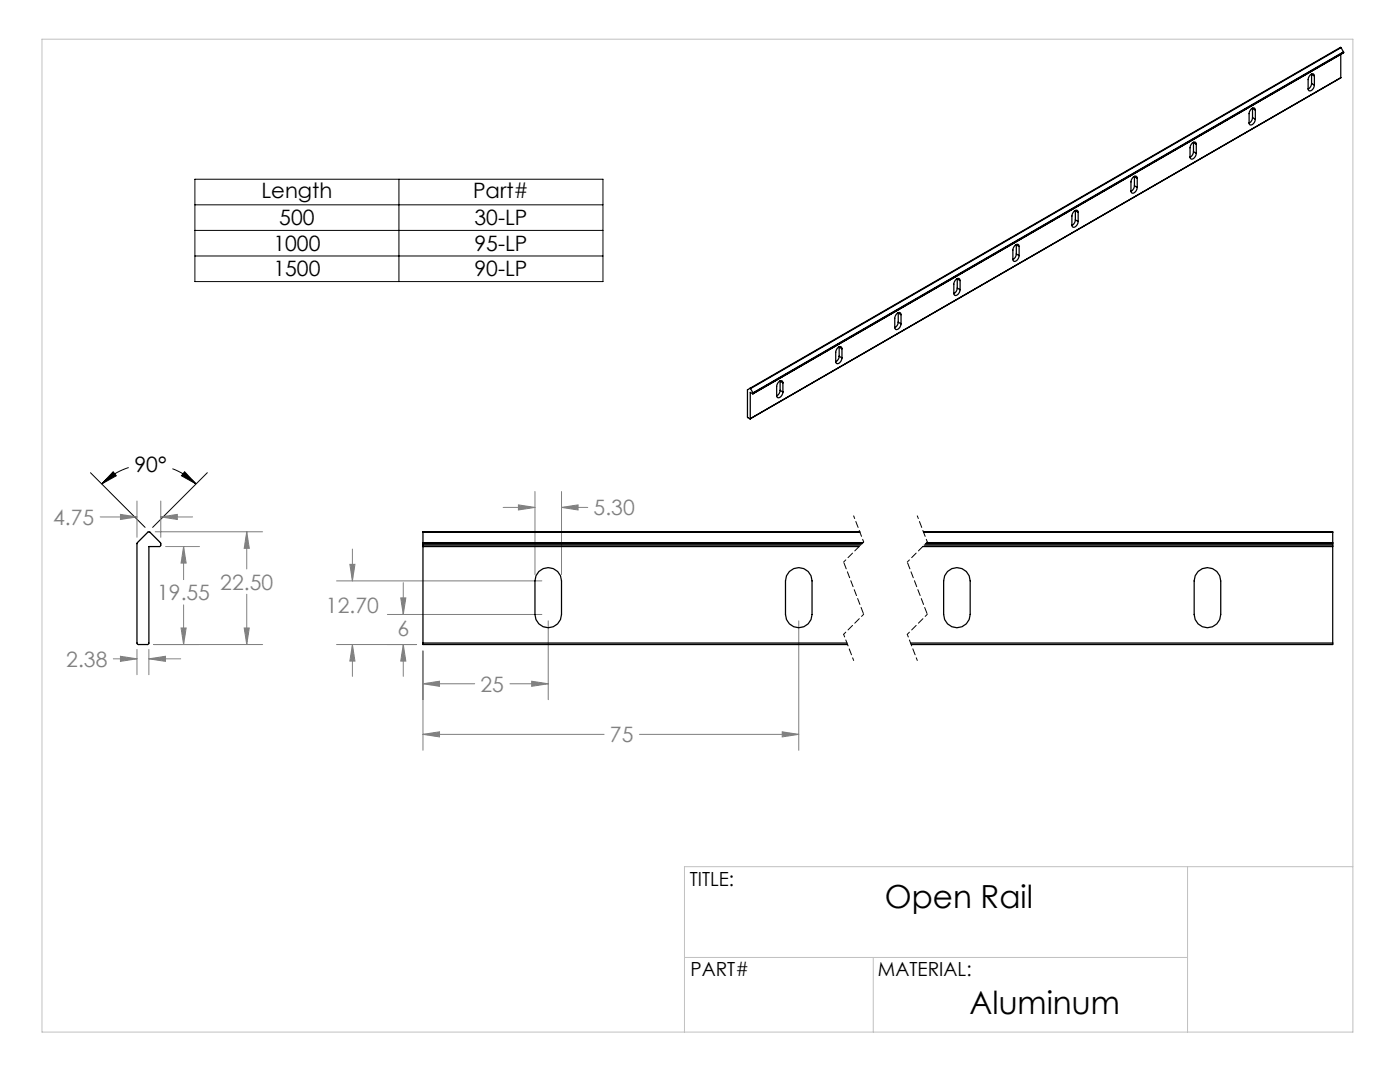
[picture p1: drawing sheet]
<svg xmlns="http://www.w3.org/2000/svg" width="279mm" height="216mm" viewBox="0 0 279 216" stroke-linecap="round" stroke-linejoin="round" font-family="sans-serif">
<path d="M38.9 35.8h81.4v20.4h-81.4zM79.6 35.8v20.4M38.9 40.9h81.4M38.9 46h81.4M38.9 51.1h81.4M18.1 94.3l10.9 10.9M22.6 94.1l.6 .8-2.9 1.7zM25.7 93.3a13.3 13.3 0 0 0-5.4 3.3M34.4 93.5a13.3 13.3 0 0 1 4.7 3.1M36.8 94.1l2.3 2.5-2.9-1.7zM41.4 94.3l-10.9 10.9" fill="none" stroke="#000" stroke-width=".2"/>
<g fill="none" stroke="#808080" stroke-width=".2">
<path d="M27.3 100v7.2M32.1 100v7.2M106.8 98.1v16.5M112.1 98.1v16.5M20 103.1h7.3M24 102.6l3.3 .5-3.3 .6zM31 106.1h21.4M32.1 103.1l3.3-.5v1.1zM32.1 103.1h6.3M33.1 109.1h6.7M36.6 109.1l.6 3.3h-1.1zM36.6 109.1v6.6"/>
<path d="M49.2 106.1l.6 3.3h-1.1zM49.2 106.1v7.4M49.2 118.6v10M67.2 115.9h40.9M69.8 112.6h1l-.5 3.3zM70.3 109.6v6.3M80 119.3h1l-.5 3.3zM80.5 116.3v6.3M100.4 101.3h6.4M103.5 100.7l3.3 .6-3.3 .5zM112.1 101.3h5.2M112.1 101.3l3.3-.6v1.1z"/>
<path d="M22.6 131.5h4.7M24 131l3.3 .5-3.3 .5zM27.3 129.6v5M29.7 129.6v5M29.7 131.5h6.4M29.7 131.5l3.3-.5v1zM30.7 128.6h21.7M36.1 125.3h1.1l-.6 3.3zM36.6 120.7v7.9M48.7 125.3h1.1l-.6 3.3zM67.2 128.6h15.9M70.3 128.6l.5 3.3h-1z"/>
<path d="M70.3 128.6v6.4M77.3 122.6h30.8M80.5 128.6l.5 3.3h-1zM80.5 128.6v6.4M84.4 129.9v19.8M84.4 136.4h10.3M84.4 136.4l3.3-.5v1zM101.8 136.4h7.6M106.1 135.9l3.3 .5-3.3 .5zM109.4 123.9v15.7M159.4 123.9v25.8M84.4 146.5h36.2"/>
<path d="M84.4 146.5l3.3-.5v1zM127.6 146.5h31.8M156.1 146l3.3 .5-3.3 .5z"/>
</g>
<path d="M170.4 102.9l2 5.2M172.4 108.1l-4 4M183.1 102.9l2 5.2M185.1 108.1l-4 4M168.4 126.6l2 5.2M172.4 122.6l-4 4M181.1 126.6l2 5.2M185.1 122.6l-4 4" fill="none" stroke="#000" stroke-width=".2" stroke-dasharray="1.3 .6" stroke-dashoffset=".7"/>
<path d="M168.4 112.1l4 10.5M181.1 112.1l4 10.5" fill="none" stroke="#000" stroke-width=".2" stroke-dasharray="1.3 .6" stroke-dashoffset="-.2"/>
<path d="M8.4 7.8h261.6v198.1h-261.6zM29.6 106.1l-.1 .1M29.9 106.1v.1M237 172.9v33M270 172.9h-133.4v33M136.6 191h100.4M174.3 191v14.9" fill="none" stroke="#c0c0c0" stroke-width=".2"/>
<path d="M36.8 94.1l2.3 2.5-2.9-1.7zM22.6 94.1l.6 .8-2.9 1.7z" fill="#000"/>
<path d="M36.1 125.3h1.1l-.6 3.3zM36.6 109.1l.6 3.3h-1.1zM48.7 125.3h1.1l-.6 3.3zM49.2 106.1l.6 3.3h-1.1zM24 131l3.3 .5-3.3 .5zM29.7 131.5l3.3-.5v1zM24 102.6l3.3 .5-3.3 .6zM32.1 103.1l3.3-.5v1.1zM84.4 136.4l3.3-.5v1zM106.1 135.9l3.3 .5-3.3 .5zM84.4 146.5l3.3-.5v1zM156.1 146l3.3 .5-3.3 .5zM80.5 128.6l.5 3.3h-1zM80 119.3h1l-.5 3.3zM70.3 128.6l.5 3.3h-1zM69.8 112.6h1l-.5 3.3zM103.5 100.7l3.3 .6-3.3 .5zM112.1 101.3l3.3-.6v1.1z" fill="#808080"/>
<g fill="none" stroke="#000" stroke-width=".25">
<path d="M261.8 14.8h.1M261.8 16.7l-.2 .6-.5 .5M261.8 14.8l.5 .4M261.8 16.7l.5 .3M261.8 14.8v1.9M262.3 15.2l-.2-.4a1.05 1.05 0 0 0-1 1.1v1.8l.1 .4a1.05 1.05 0 0 0 1.1-1.1M262.3 15.2v1.8M267.6 15.5l-117.9 68.1M267.6 15.5l-117.9 68M267.6 10.9v4.6M267.6 9.5h-.1l-117.8 68M267.6 9.5l-117.8 68"/>
<path d="M267.6 9.5l.5 .9M268.1 10.4h.1M268.1 10.4l-117.8 68M268.1 10.5l-117.8 68.1M268.1 10.4l-117.8 68.1M268.1 10.5l-117.8 68M268.1 10.4v.1M226.4 35.2v.1M226.4 37.1l-.2 .6-.5 .5M226.4 35.3l.6 .3M226.4 37.1l.6 .3M226.4 35.3v1.8"/>
<path d="M227 35.6l-.2-.4a1.05 1.05 0 0 0-1.1 1.1v1.8l.2 .4a1.05 1.05 0 0 0 1.1-1.1M227 35.6v1.8M238.2 28.4h.1M238.2 30.3l-.2 .6-.5 .5M238.2 28.4l.5 .4M238.2 30.3l.5 .3M238.2 28.4v1.9M238.7 28.8l-.1-.4a1.05 1.05 0 0 0-1.1 1.1v1.8l.2 .4a1.05 1.05 0 0 0 1-1.1M238.7 28.8v1.8M250 21.6h.1M250 23.5l-.2 .6-.5 .5M250 21.6l.5 .4"/>
<path d="M250 23.5l.5 .3M250 21.6v1.9M250.5 22l-.2-.4a1.05 1.05 0 0 0-1 1.1v1.8l.2 .4a1.05 1.05 0 0 0 1-1.1M250.5 22v1.8M191 55.6v.1M191 57.5l-.1 .6-.5 .5M191 55.7l.6 .3M191 57.5l.6 .3M191 55.7v1.8M191.6 56l-.2-.4a1.05 1.05 0 0 0-1 1.1v1.8l.1 .4a1.05 1.05 0 0 0 1.1-1.1M191.6 56v1.8M202.8 48.8v.1"/>
<path d="M202.8 50.7l-.2 .6-.5 .5M202.8 48.9l.6 .3M202.8 50.7l.6 .3M202.8 48.9v1.8M203.4 49.2l-.2-.4a1.05 1.05 0 0 0-1.1 1.1v1.8l.2 .4a1.05 1.05 0 0 0 1.1-1.1M203.4 49.2v1.8M214.6 42v.1M214.6 43.9l-.2 .6-.5 .5M214.6 42.1l.6 .3M214.6 43.9l.6 .3M214.6 42.1v1.8M215.2 42.4l-.2-.4a1.05 1.05 0 0 0-1.1 1.1v1.8l.2 .4a1.05 1.05 0 0 0 1.1-1.1"/>
<path d="M215.2 42.4v1.8M149.7 77.5l-.5 .3v5.4l.5 .3M149.7 77.5h.1M149.8 77.5l.5 .9M150.3 78.4v.1M150.3 78.5l-.6-.2v5.2M150.3 78.5h.1M155.7 76v.1M155.7 77.9l-.2 .6-.5 .5M155.7 76.1l.5 .3M155.7 77.9l.5 .3M155.7 76.1v1.8"/>
<path d="M156.2 76.4l-.1-.4a1.05 1.05 0 0 0-1.1 1.1v1.8l.2 .4a1.05 1.05 0 0 0 1-1.1M156.2 76.4v1.8M167.5 69.2v.1M167.5 71.1l-.2 .6-.5 .5M167.5 69.3l.5 .3M167.5 71.1l.5 .3M167.5 69.3v1.8M168 69.6l-.1-.4a1.05 1.05 0 0 0-1.1 1.1v1.8l.2 .4a1.05 1.05 0 0 0 1-1.1M168 69.6v1.8M179.3 62.4v.1M179.3 64.3l-.2 .6-.5 .5M179.3 62.5l.5 .3"/>
<path d="M179.3 64.3l.5 .3M179.3 62.5v1.8M179.8 62.8l-.2-.4a1.05 1.05 0 0 0-1 1.1v1.8l.2 .4a1.05 1.05 0 0 0 1-1.1M179.8 62.8v1.8M29.5 106.2h.4l2.1 2.1 .1 .5-.3 .3h-2.1v19.3l-.2 .2h-1.9l-.3-.3v-19.8zM84.4 108.8v.3M84.4 108.3v.2M84.4 109.1h87.1M84.4 108.8h87.4M84.4 108.5h87.6M84.4 108.3h87.8M84.4 106.2h87.2"/>
<path d="M84.4 106.2v2.1M84.4 108.5v.3M84.4 109.1v19.2M107.5 114a2.65 2.65 0 0 1 2.9-.5 2.65 2.65 0 0 1 1.7 2.4v6.7a2.65 2.65 0 0 1-2.7 2.7 2.65 2.65 0 0 1-2.6-2.7v-6.7l.2-1zM157.5 114a2.65 2.65 0 0 1 2.9-.5 2.65 2.65 0 0 1 1.7 2.4v6.7a2.65 2.65 0 0 1-2.7 2.7 2.65 2.65 0 0 1-2.6-2.7v-6.7l.2-1zM171.6 106.1l-87.2 .1M184.2 109.1h81.8M184.3 106.1l81.7 .1M184.3 106.2h81.7M184.5 108.8h81.5M184.7 108.5h81.3M184.9 108.3h81.1"/>
<path d="M189.1 114a2.65 2.65 0 0 1 2.9-.5 2.65 2.65 0 0 1 1.6 2.4v6.7a2.65 2.65 0 0 1-2.6 2.7 2.65 2.65 0 0 1-2.7-2.7v-6.7l.2-1zM239.1 114a2.65 2.65 0 0 1 2.9-.5 2.65 2.65 0 0 1 1.6 2.4v6.7a2.65 2.65 0 0 1-2.6 2.7 2.65 2.65 0 0 1-2.7-2.7v-6.7l.2-1zM266 108.8v.3M266 108.3v.2M266 106.2v2.1M266 108.5v.3M266 109.1v19.2M84.4 128.3v.3h84.7M84.4 128.3h84.6M181.7 128.3h84.3M266 128.3v.3h-84.2"/>
</g>
<g font-size="6.3">
<text x="176.6" y="181.3">Open Rail</text>
<text x="193.5" y="202.3">Aluminum</text>
</g>
<g font-size="4.2">
<text x="52.2" y="39.4">Length</text>
<text x="94.4" y="39.4">Part#</text>
<text x="55.7" y="45">500</text>
<text x="94.7" y="45">30-LP</text>
<text x="54.6" y="50.1">1000</text>
<text x="94.7" y="50.1">95-LP</text>
<text x="54.6" y="55.2">1500</text>
<text x="94.7" y="55.2">90-LP</text>
<text x="26.9" y="94.3">90°</text>
</g>
<g font-size="4.2" fill="#808080">
<text x="10.6" y="104.7">4.75</text>
<text x="118.5" y="102.8">5.30</text>
<text x="31.4" y="119.8">19.55</text>
<text x="44" y="117.6">22.50</text>
<text x="65.1" y="122.3">12.70</text>
<text x="79.3" y="127">6</text>
<text x="13.2" y="133.1">2.38</text>
<text x="95.9" y="138">25</text>
<text x="121.7" y="148.1">75</text>
</g>
<g font-size="3.9">
<text x="137.7" y="176.8">TITLE:</text>
<text x="137.8" y="194.8">PART#</text>
<text x="175.2" y="194.8">MATERIAL:</text>
</g>
</svg>
